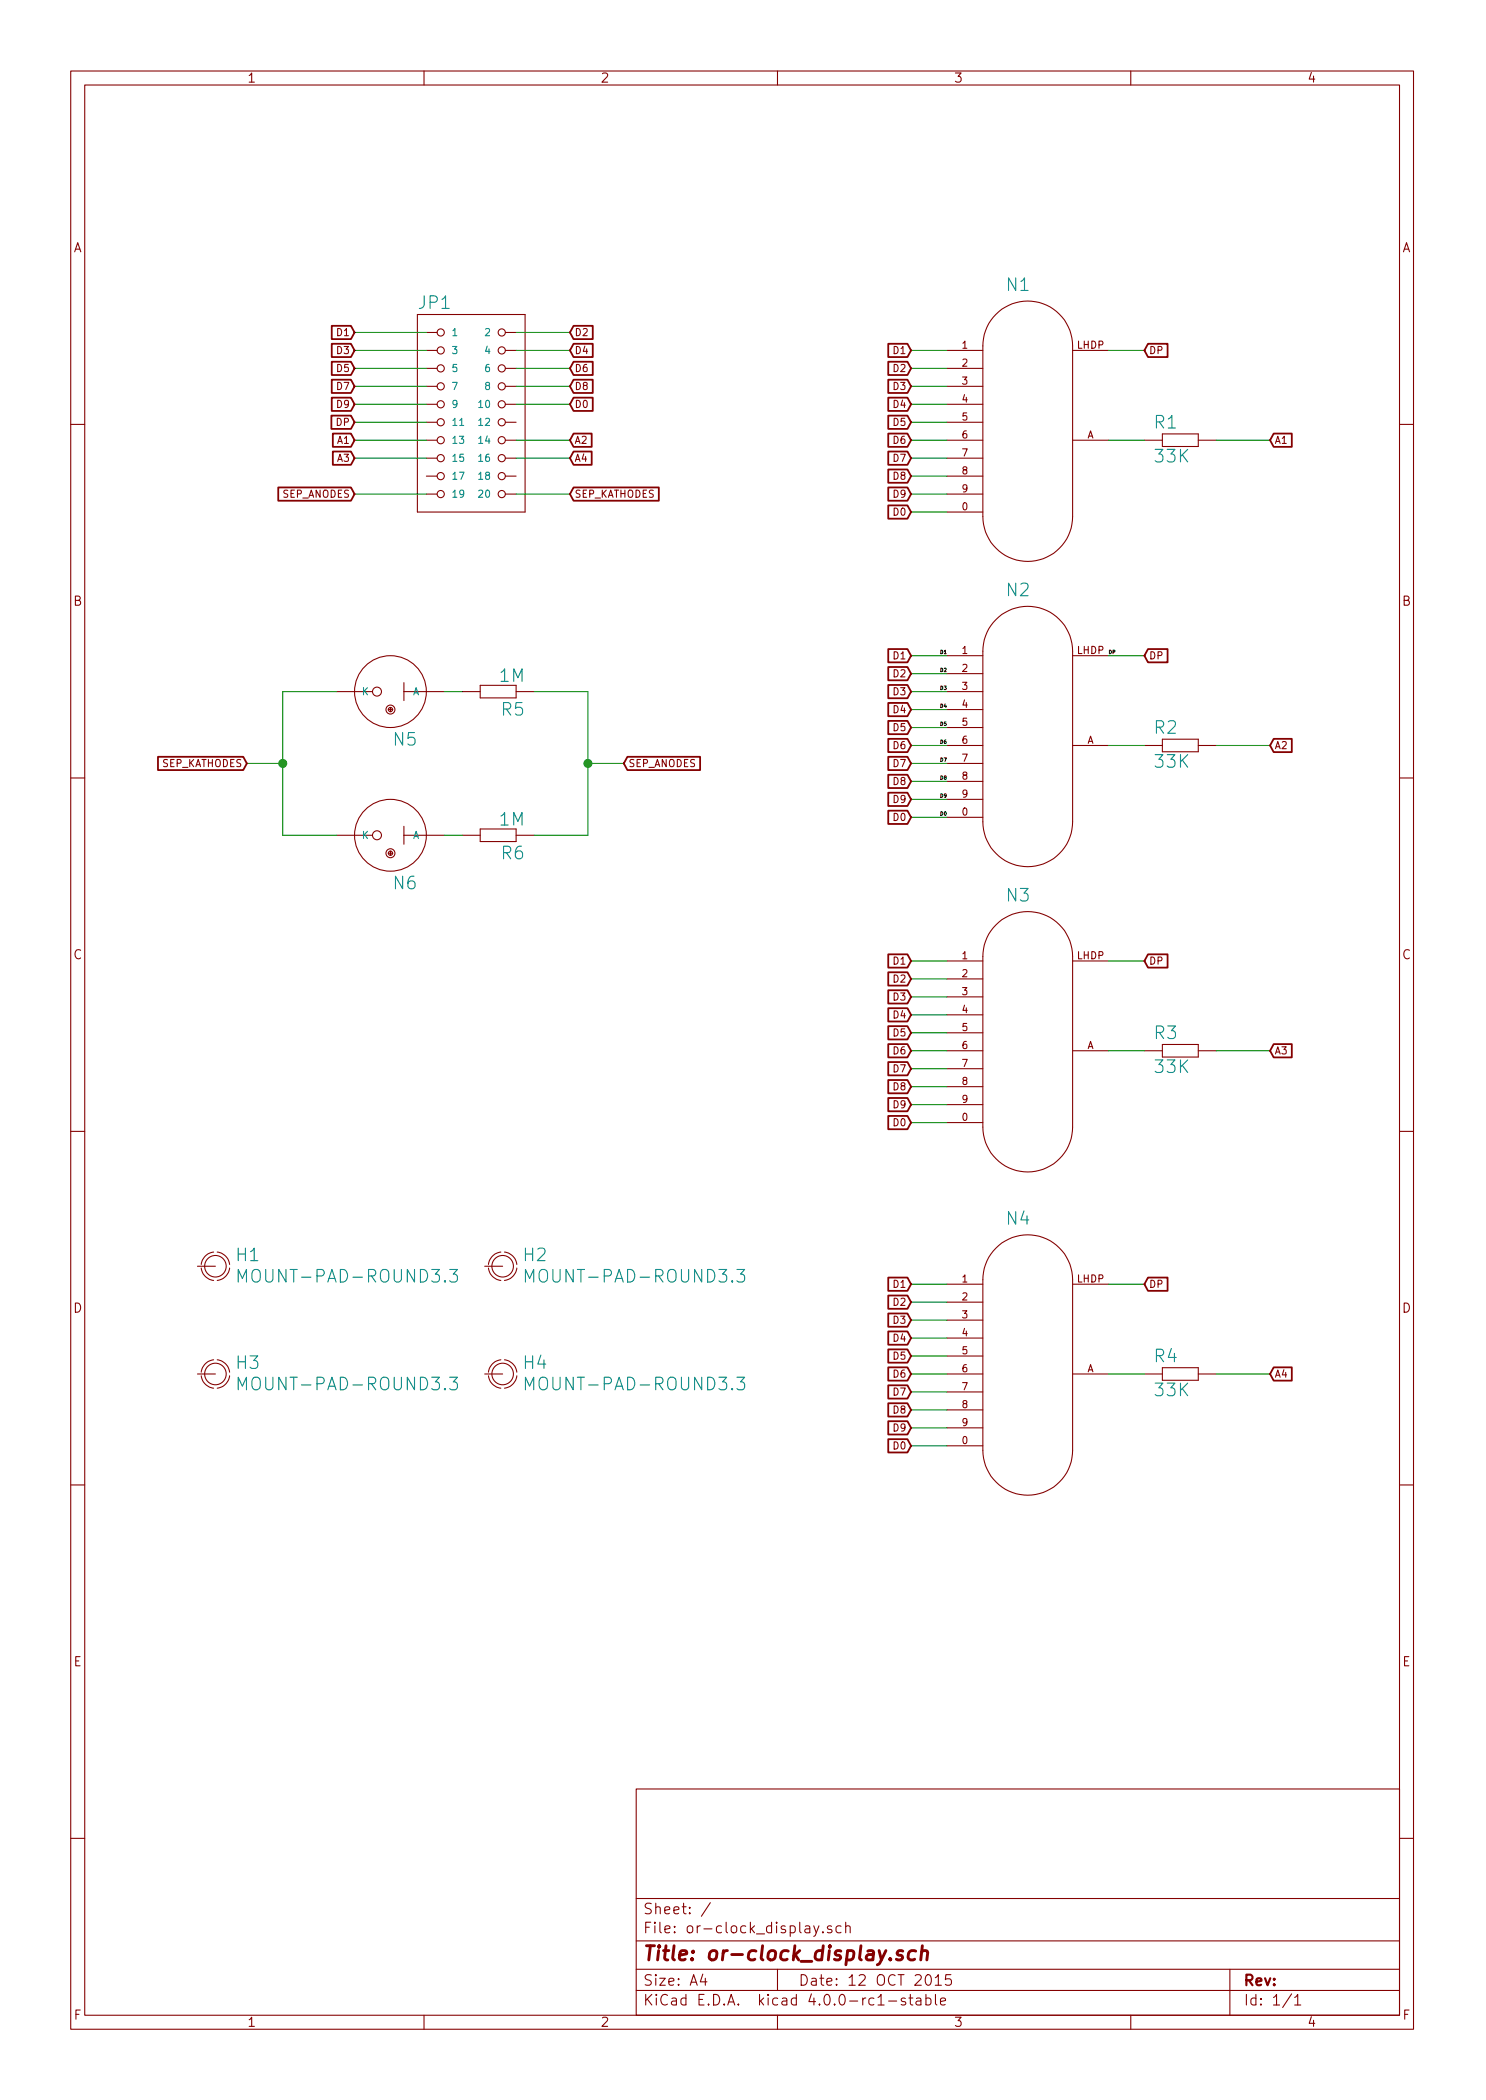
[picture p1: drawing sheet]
EESchema Schematic File Version 2
LIBS:or-clock_display
EELAYER 25 0
EELAYER END
$Descr A4 8268 11693 portrait
encoding utf-8
Sheet 1 1
Title "or-clock_display.sch"
Date "12 OCT 2015"
Rev ""
Comp ""
Comment1 ""
Comment2 ""
Comment3 ""
Comment4 ""
$EndDescr
$Comp
L MOUNT-PAD-ROUND3.3 H1
U 1 1
P 1200 7050
F 0 "H1" H 1310 7072 70  0000 L BNN
F 1 "MOUNT-PAD-ROUND3.3" H 1310 6953 70  0000 L BNN
F 2 "nixkit_display:3_3-PAD" H 1190 6840 70  0001 L TNN
F 3 "" H 1200 7050 60  0001 C CNN
	1    1200 7050
	1    0    0    -1  
$EndComp
$Comp
L MOUNT-PAD-ROUND3.3 H2
U 1 1
P 2800 7050
F 0 "H2" H 2910 7072 70  0000 L BNN
F 1 "MOUNT-PAD-ROUND3.3" H 2910 6953 70  0000 L BNN
F 2 "nixkit_display:3_3-PAD" H 2790 6840 70  0001 L TNN
F 3 "" H 2800 7050 60  0001 C CNN
	1    2800 7050
	1    0    0    -1  
$EndComp
$Comp
L MOUNT-PAD-ROUND3.3 H3
U 1 1
P 1200 7650
F 0 "H3" H 1310 7672 70  0000 L BNN
F 1 "MOUNT-PAD-ROUND3.3" H 1310 7553 70  0000 L BNN
F 2 "nixkit_display:3_3-PAD" H 1190 7440 70  0001 L TNN
F 3 "" H 1200 7650 60  0001 C CNN
	1    1200 7650
	1    0    0    -1  
$EndComp
$Comp
L MOUNT-PAD-ROUND3.3 H4
U 1 1
P 2800 7650
F 0 "H4" H 2910 7672 70  0000 L BNN
F 1 "MOUNT-PAD-ROUND3.3" H 2910 7553 70  0000 L BNN
F 2 "nixkit_display:3_3-PAD" H 2790 7440 70  0001 L TNN
F 3 "" H 2800 7650 60  0001 C CNN
	1    2800 7650
	1    0    0    -1  
$EndComp
$Comp
L PINHD-2X10 JP1
U 1 1
P 2575 2250
F 0 "JP1" H 2326 2775 70  0000 L BNN
F 1 "~" H 2565 2140 70  0001 L TNN
F 2 "nixkit_display:2X10" H 2565 2040 70  0001 L TNN
F 3 "" H 2575 2250 60  0001 C CNN
	1    2575 2250
	1    0    0    -1  
$EndComp
$Comp
L IN-12B N1
U 1 1
P 5775 2450
F 0 "N1" H 5601 3275 70  0000 L BNN
F 1 "IN-12B" H 5765 2340 70  0001 L TNN
F 2 "Nixies:in-12" H 5765 2240 70  0001 L TNN
F 3 "" H 5775 2450 60  0001 C CNN
	1    5775 2450
	1    0    0    -1  
$EndComp
$Comp
L IN-12B N2
U 1 1
P 5775 4150
F 0 "N2" H 5601 4975 70  0000 L BNN
F 1 "IN-12B" H 5765 4040 70  0001 L TNN
F 2 "Nixies:in-12" H 5765 3940 70  0001 L TNN
F 3 "" H 5775 4150 60  0001 C CNN
	1    5775 4150
	1    0    0    -1  
$EndComp
$Comp
L IN-12B N3
U 1 1
P 5775 5850
F 0 "N3" H 5601 6675 70  0000 L BNN
F 1 "IN-12B" H 5765 5740 70  0001 L TNN
F 2 "Nixies:in-12" H 5765 5640 70  0001 L TNN
F 3 "" H 5775 5850 60  0001 C CNN
	1    5775 5850
	1    0    0    -1  
$EndComp
$Comp
L IN-12B N4
U 1 1
P 5775 7650
F 0 "N4" H 5601 8475 70  0000 L BNN
F 1 "IN-12B" H 5765 7540 70  0001 L TNN
F 2 "Nixies:in-12" H 5765 7440 70  0001 L TNN
F 3 "" H 5775 7650 60  0001 C CNN
	1    5775 7650
	1    0    0    -1  
$EndComp
$Comp
L INS-1 N5
U 1 1
P 2375 3950
F 0 "N5" H 2424 4075 70  0000 L BNN
F 1 "INS-1" H 2365 3840 70  0001 L TNN
F 2 "nixkit_display:INS-1" H 2365 3740 70  0001 L TNN
F 3 "" H 2375 3950 60  0001 C CNN
	1    2375 3950
	-1   0    0    1   
$EndComp
$Comp
L INS-1 N6
U 1 1
P 2375 4750
F 0 "N6" H 2424 4875 70  0000 L BNN
F 1 "INS-1" H 2365 4640 70  0001 L TNN
F 2 "nixkit_display:INS-1" H 2365 4540 70  0001 L TNN
F 3 "" H 2375 4750 60  0001 C CNN
	1    2375 4750
	-1   0    0    1   
$EndComp
$Comp
L R-EU_0207_7 R1
U 1 1
P 6575 2450
F 0 "R1" H 6425 2509 70  0000 L BNN
F 1 "33K" H 6425 2320 70  0000 L BNN
F 2 "nixkit_display:0207_7" H 6565 2240 70  0001 L TNN
F 3 "" H 6575 2450 60  0001 C CNN
	1    6575 2450
	1    0    0    -1  
$EndComp
$Comp
L R-EU_0207_7 R2
U 1 1
P 6575 4150
F 0 "R2" H 6425 4209 70  0000 L BNN
F 1 "33K" H 6425 4020 70  0000 L BNN
F 2 "nixkit_display:0207_7" H 6565 3940 70  0001 L TNN
F 3 "" H 6575 4150 60  0001 C CNN
	1    6575 4150
	1    0    0    -1  
$EndComp
$Comp
L R-EU_0207_7 R3
U 1 1
P 6575 5850
F 0 "R3" H 6425 5909 70  0000 L BNN
F 1 "33K" H 6425 5720 70  0000 L BNN
F 2 "nixkit_display:0207_7" H 6565 5640 70  0001 L TNN
F 3 "" H 6575 5850 60  0001 C CNN
	1    6575 5850
	1    0    0    -1  
$EndComp
$Comp
L R-EU_0207_7 R4
U 1 1
P 6575 7650
F 0 "R4" H 6425 7709 70  0000 L BNN
F 1 "33K" H 6425 7520 70  0000 L BNN
F 2 "nixkit_display:0207_7" H 6565 7440 70  0001 L TNN
F 3 "" H 6575 7650 60  0001 C CNN
	1    6575 7650
	1    0    0    -1  
$EndComp
$Comp
L R-EU_0207_7 R5
U 1 1
P 2775 3850
F 0 "R5" H 2625 3908 70  0000 L BNN
F 1 "1M" H 2625 3720 70  0000 L BNN
F 2 "nixkit_display:0207_7" H 2765 3640 70  0001 L TNN
F 3 "" H 2775 3850 60  0001 C CNN
	1    2775 3850
	-1   0    0    1   
$EndComp
$Comp
L R-EU_0207_7 R6
U 1 1
P 2775 4650
F 0 "R6" H 2625 4708 70  0000 L BNN
F 1 "1M" H 2625 4520 70  0000 L BNN
F 2 "nixkit_display:0207_7" H 2765 4440 70  0001 L TNN
F 3 "" H 2775 4650 60  0001 C CNN
	1    2775 4650
	-1   0    0    1   
$EndComp
Wire Wire Line
	6775 2450 7075 2450
Wire Wire Line
	2375 2450 1975 2450
Wire Wire Line
	6775 4150 7075 4150
Wire Wire Line
	2875 2450 3175 2450
Wire Wire Line
	6775 5850 7075 5850
Wire Wire Line
	2375 2550 1975 2550
Wire Wire Line
	6775 7650 7075 7650
Wire Wire Line
	2875 2550 3175 2550
Wire Wire Line
	5275 2850 5075 2850
Wire Wire Line
	5275 4550 5075 4550
Wire Wire Line
	5275 6250 5075 6250
Wire Wire Line
	5275 8050 5075 8050
Wire Wire Line
	2875 2250 3175 2250
Wire Wire Line
	5275 1950 5075 1950
Wire Wire Line
	5275 3650 5075 3650
Wire Wire Line
	5275 5350 5075 5350
Wire Wire Line
	5275 7150 5075 7150
Wire Wire Line
	2375 1850 1975 1850
Wire Wire Line
	5275 2050 5075 2050
Wire Wire Line
	5275 3750 5075 3750
Wire Wire Line
	5275 5450 5075 5450
Wire Wire Line
	5275 7250 5075 7250
Wire Wire Line
	2875 1850 3175 1850
Wire Wire Line
	5275 2150 5075 2150
Wire Wire Line
	5275 3850 5075 3850
Wire Wire Line
	5275 5550 5075 5550
Wire Wire Line
	5275 7350 5075 7350
Wire Wire Line
	2375 1950 1975 1950
Wire Wire Line
	5275 2250 5075 2250
Wire Wire Line
	5275 3950 5075 3950
Wire Wire Line
	5275 5650 5075 5650
Wire Wire Line
	5275 7450 5075 7450
Wire Wire Line
	2875 1950 3175 1950
Wire Wire Line
	5275 2350 5075 2350
Wire Wire Line
	5275 4050 5075 4050
Wire Wire Line
	5275 5750 5075 5750
Wire Wire Line
	5275 7550 5075 7550
Wire Wire Line
	2375 2050 1975 2050
Wire Wire Line
	5275 2450 5075 2450
Wire Wire Line
	5275 4150 5075 4150
Wire Wire Line
	5275 5850 5075 5850
Wire Wire Line
	5275 7650 5075 7650
Wire Wire Line
	2875 2050 3175 2050
Wire Wire Line
	5275 2550 5075 2550
Wire Wire Line
	5275 4250 5075 4250
Wire Wire Line
	5275 5950 5075 5950
Wire Wire Line
	5275 7750 5075 7750
Wire Wire Line
	2375 2150 1975 2150
Wire Wire Line
	5275 2650 5075 2650
Wire Wire Line
	5275 4350 5075 4350
Wire Wire Line
	5275 6050 5075 6050
Wire Wire Line
	5275 7850 5075 7850
Wire Wire Line
	2875 2150 3175 2150
Wire Wire Line
	5275 2750 5075 2750
Wire Wire Line
	5275 4450 5075 4450
Wire Wire Line
	5275 6150 5075 6150
Wire Wire Line
	5275 7950 5075 7950
Wire Wire Line
	2375 2250 1975 2250
Wire Wire Line
	6175 1950 6375 1950
Wire Wire Line
	6175 3650 6375 3650
Wire Wire Line
	6175 5350 6375 5350
Wire Wire Line
	6175 7150 6375 7150
Wire Wire Line
	2375 2350 1975 2350
Wire Wire Line
	6175 2450 6375 2450
Wire Wire Line
	6175 4150 6375 4150
Wire Wire Line
	6175 5850 6375 5850
Wire Wire Line
	6175 7650 6375 7650
Wire Wire Line
	2475 3850 2575 3850
Wire Wire Line
	2575 4650 2475 4650
Wire Wire Line
	2975 3850 3275 3850
Wire Wire Line
	3275 3850 3275 4650
Wire Wire Line
	3275 4650 2975 4650
Wire Wire Line
	3275 4250 3475 4250
Connection ~ 3275 4250
Wire Wire Line
	2375 2750 1975 2750
Wire Wire Line
	1875 3850 1575 3850
Wire Wire Line
	1575 3850 1575 4650
Wire Wire Line
	1575 4650 1875 4650
Wire Wire Line
	1575 4250 1375 4250
Connection ~ 1575 4250
Wire Wire Line
	2875 2750 3175 2750
Text Label 5275 4550 2    20   ~ 0
D0
Text Label 5275 3650 2    20   ~ 0
D1
Text Label 5275 3750 2    20   ~ 0
D2
Text Label 5275 3850 2    20   ~ 0
D3
Text Label 5275 3950 2    20   ~ 0
D4
Text Label 5275 4050 2    20   ~ 0
D5
Text Label 5275 4150 2    20   ~ 0
D6
Text Label 5275 4250 2    20   ~ 0
D7
Text Label 5275 4350 2    20   ~ 0
D8
Text Label 5275 4450 2    20   ~ 0
D9
Text Label 6175 3650 0    20   ~ 0
DP
Text GLabel 3175 1850 2    40   Input ~ 0
D2
Text GLabel 3175 1950 2    40   Input ~ 0
D4
Text GLabel 3175 2050 2    40   Input ~ 0
D6
Text GLabel 3175 2150 2    40   Input ~ 0
D8
Text GLabel 3175 2250 2    40   Input ~ 0
D0
Text GLabel 3175 2450 2    40   Input ~ 0
A2
Text GLabel 3175 2550 2    40   Input ~ 0
A4
Text GLabel 3175 2750 2    40   Input ~ 0
SEP_KATHODES
Text GLabel 1975 2750 0    40   Input ~ 0
SEP_ANODES
Text GLabel 1975 2550 0    40   Input ~ 0
A3
Text GLabel 1975 2450 0    40   Input ~ 0
A1
Text GLabel 1975 2350 0    40   Input ~ 0
DP
Text GLabel 1975 2250 0    40   Input ~ 0
D9
Text GLabel 1975 2150 0    40   Input ~ 0
D7
Text GLabel 1975 2050 0    40   Input ~ 0
D5
Text GLabel 1975 1950 0    40   Input ~ 0
D3
Text GLabel 1975 1850 0    40   Input ~ 0
D1
Text GLabel 3475 4250 2    40   Input ~ 0
SEP_ANODES
Text GLabel 1375 4250 0    40   Input ~ 0
SEP_KATHODES
Text GLabel 6375 1950 2    40   Input ~ 0
DP
Text GLabel 6375 3650 2    40   Input ~ 0
DP
Text GLabel 6375 5350 2    40   Input ~ 0
DP
Text GLabel 6375 7150 2    40   Input ~ 0
DP
Text GLabel 5075 1950 0    40   Input ~ 0
D1
Text GLabel 5075 3650 0    40   Input ~ 0
D1
Text GLabel 7075 2450 2    40   Input ~ 0
A1
Text GLabel 7075 4150 2    40   Input ~ 0
A2
Text GLabel 7075 5850 2    40   Input ~ 0
A3
Text GLabel 7075 7650 2    40   Input ~ 0
A4
Text GLabel 5075 2050 0    40   Input ~ 0
D2
Text GLabel 5075 3750 0    40   Input ~ 0
D2
Text GLabel 5075 2150 0    40   Input ~ 0
D3
Text GLabel 5075 3850 0    40   Input ~ 0
D3
Text GLabel 5075 2250 0    40   Input ~ 0
D4
Text GLabel 5075 3950 0    40   Input ~ 0
D4
Text GLabel 5075 2350 0    40   Input ~ 0
D5
Text GLabel 5075 4050 0    40   Input ~ 0
D5
Text GLabel 5075 2450 0    40   Input ~ 0
D6
Text GLabel 5075 4150 0    40   Input ~ 0
D6
Text GLabel 5075 2550 0    40   Input ~ 0
D7
Text GLabel 5075 4250 0    40   Input ~ 0
D7
Text GLabel 5075 2650 0    40   Input ~ 0
D8
Text GLabel 5075 2750 0    40   Input ~ 0
D9
Text GLabel 5075 2850 0    40   Input ~ 0
D0
Text GLabel 5075 4350 0    40   Input ~ 0
D8
Text GLabel 5075 4450 0    40   Input ~ 0
D9
Text GLabel 5075 4550 0    40   Input ~ 0
D0
Text GLabel 5075 5350 0    40   Input ~ 0
D1
Text GLabel 5075 5450 0    40   Input ~ 0
D2
Text GLabel 5075 5550 0    40   Input ~ 0
D3
Text GLabel 5075 5650 0    40   Input ~ 0
D4
Text GLabel 5075 5750 0    40   Input ~ 0
D5
Text GLabel 5075 5850 0    40   Input ~ 0
D6
Text GLabel 5075 5950 0    40   Input ~ 0
D7
Text GLabel 5075 6050 0    40   Input ~ 0
D8
Text GLabel 5075 6150 0    40   Input ~ 0
D9
Text GLabel 5075 6250 0    40   Input ~ 0
D0
Text GLabel 5075 7150 0    40   Input ~ 0
D1
Text GLabel 5075 7250 0    40   Input ~ 0
D2
Text GLabel 5075 7350 0    40   Input ~ 0
D3
Text GLabel 5075 7450 0    40   Input ~ 0
D4
Text GLabel 5075 7550 0    40   Input ~ 0
D5
Text GLabel 5075 7650 0    40   Input ~ 0
D6
Text GLabel 5075 7750 0    40   Input ~ 0
D7
Text GLabel 5075 7850 0    40   Input ~ 0
D8
Text GLabel 5075 7950 0    40   Input ~ 0
D9
Text GLabel 5075 8050 0    40   Input ~ 0
D0
$EndSCHEMATC
